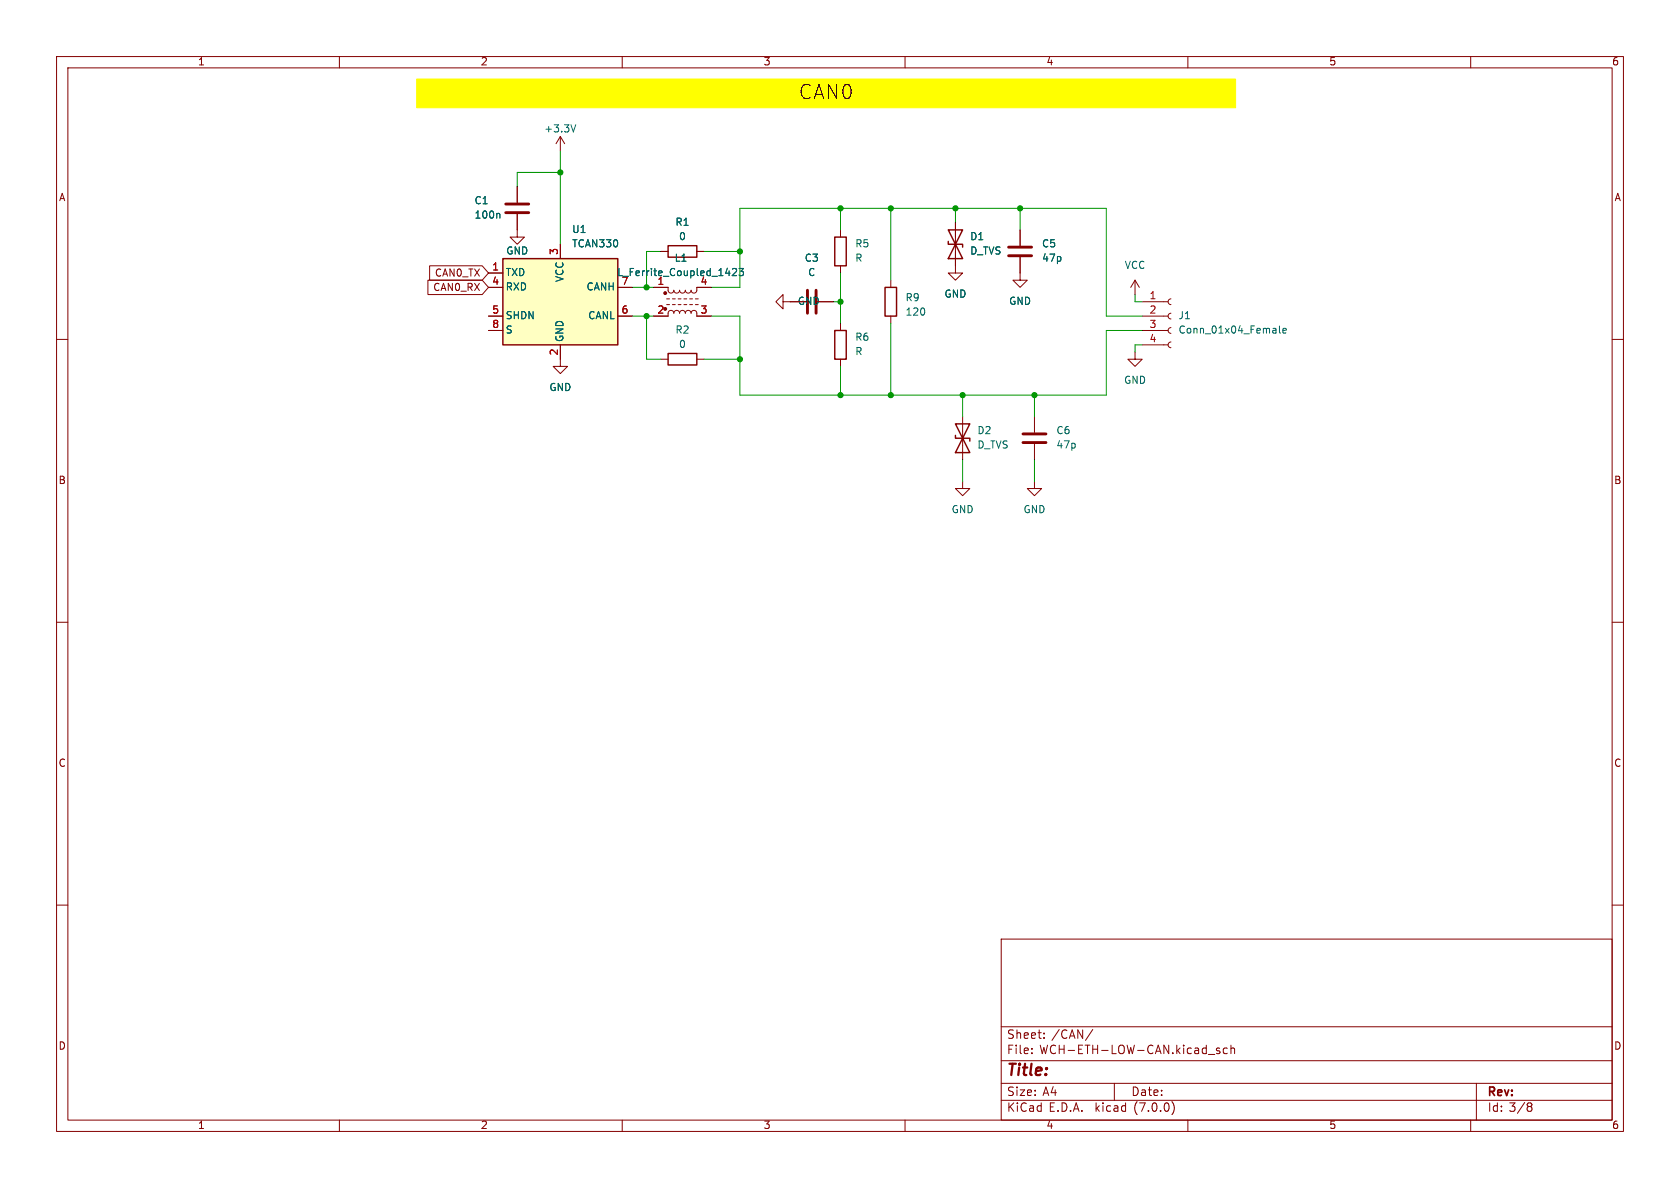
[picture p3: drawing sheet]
<svg xmlns="http://www.w3.org/2000/svg" width="297mm" height="210mm" viewBox="0 0 297 210" stroke-linecap="round" stroke-linejoin="round" font-family="sans-serif">
<g fill="none" stroke="#840000" stroke-width=".18">
<path d="M10 10h277v190h-277zM12 12h273v186h-273zM60 10v2M110 10v2M160 10v2M210 10v2M260 10v2M91.4 37.8v4.1h1.3l-1.3 1.3-1.2-1.3h1.2M91.4 33v2.8M99.1 24.1v2.6M99.1 24.1l-.8 1.3M99.1 24.1l.7 1.3"/>
<path d="M168.9 39.4v8.9h1.3l-1.3 1.2-1.3-1.2h1.3M10 60h2M75.6 49.5h9.6l1.2 1.3-1.2 1.3h-9.6zM76 47h9.2l1.2 1.3-1.2 1.2h-9.2zM86.4 48.3h2.5M86.4 50.8h2.5M86.4 55.9h2.5M86.4 58.4h2.5M99.1 43.2v2.5M109.2 50.8h2.6M109.2 55.9h2.6M115.6 50.8h2.5l.1 .7 .4 .3 .4-.1 .1-.4 .2 .4 .3 .1 .4-.1 .1-.4 .1 .3 .3 .2 .5-.1 .2-.4 .2 .4 .4 .1 .3-.2 .1-.3 .1 .4 .5 .1 .3-.3 .1-.7h2.5"/>
<path d="M115.6 55.9h2.5l.1-.7 .4-.3 .4 .1 .1 .4 .1-.4 .4-.1 .4 .1 .1 .4 .1-.3 .3-.2 .5 .1 .2 .4 .1-.4 .5-.1 .3 .2 .1 .3 .1-.4 .4-.1 .5 .3v.7h2.5M116.8 44.5h1.3M117.9 53.8h.5M117.9 52.8h.5M118.9 53.8h.5M118.9 52.8h.5M119.9 53.8h.5M119.9 52.8h.5M120.9 53.8h.5M120.9 52.8h.5M121.9 53.8h.5M121.9 52.8h.5"/>
<path d="M122.9 53.8h.5M122.9 52.8h.5M123.2 44.5h1.3M138.4 53.3v-1.2l-1.2 1.2 1.2 1.3v-1.3h4.1M144.5 53.3h2.8M148.6 40.6v1.3M148.6 47v1.3M148.6 57.2v1.2M157.5 49.5v1.3M157.5 55.9v1.3M180.3 45.5v4h1.3l-1.3 1.3-1.2-1.3h1.2M180.3 40.6v2.8"/>
<path d="M200.7 49.5l-.8 1.3M200.7 49.5v2.6M200.7 49.5l.7 1.3M201.9 55.9h4.6M201.9 58.4h4.6M201.9 53.3h4.6M207 57.9l-.3 .1-.2 .4 .1 .4 .4 .1M207 55.4l-.3 .1-.2 .4 .1 .3 .4 .2M207 52.8l-.3 .2-.2 .3 .1 .4 .4 .1M285 60h2M99.1 61v3.8h1.2l-1.2 1.2-1.3-1.2h1.3M116.8 63.5h1.3"/>
<path d="M123.2 63.5h1.3M148.6 63.5v1.3M170.2 73.7v7.6M182.9 73.7v2.8M182.9 78.5v2.8M200.7 62.2v1.3h1.2l-1.2 1.3-1.3-1.3h1.3M201.9 61h4.6M207 60.5l-.3 .1-.2 .3 .1 .4 .4 .2M170.2 85.1v1.3h1.2l-1.2 1.2-1.3-1.2h1.3M182.9 85.1v1.3h1.2l-1.2 1.2-1.3-1.2h1.3M10 110h2M285 110h2"/>
<path d="M10 160h2M285 160h2M177 166h108v32h-108zM60 198v2M110 198v2M160 198v2M177 194.5h108M177 191.5h108M177 187.5h108M177 181.5h108M182.4 186.1v.2M182.4 185.3v.2"/>
<path d="M184.6 183.4v.2M184.6 182.6v.2M193.2 182l-1.3 1.9M197 191.5v3M207.2 194.7a1.72 1.72 0 0 1 0 2.3M210 198v2M213.6 186.4h1.2M215.6 185.3h-.3l-.3 .2 .1 .2 .5 .1v.4h-.6M217 185.3h-.5l-.2 .2v.5l.1 .2h.6M217.6 185.4l.2-.1h.4l.1 1M217.6 184.8v1.5M260 198v2"/>
<path d="M261 191.5v6.5M270.3 195h.2l.3 .2-.3 .4M270.3 195.6h.2M270.5 195.6l.3 .1v.5l-.3 .3h-.2"/>
</g>
<path d="M73.7 14h144.7v5.1h-144.7z" fill="#ff0" stroke="#ff0" stroke-width=".18"/>
<path d="M88.9 45.7h20.3v15.3h-20.3z" fill="#ffffc2" stroke="#ffffc2" stroke-width=".18"/>
<path d="M88.9 45.7h20.3v15.3h-20.3zM118.1 43.4h5.1v2.1h-5.1zM147.6 41.9h2v5.1h-2zM147.6 58.4h2v5.1h-2zM156.5 50.8h2v5.1h-2zM167.6 42.7v.5h2.6v.5M167.6 40.6h2.6l-2.6 5.1h2.6zM118.1 62.5h5.1v2h-5.1zM168.9 77v.5h2.5v.5M168.9 74.9h2.5l-2.5 5.1h2.5z" fill="none" stroke="#840000" stroke-width=".25"/>
<path d="M88.2 37.7l.2 .2v.7M101.8 22.1l-.4 1.2M129.5 47.6l.5-.1 .2 .3-.8 .9h.8M130.6 47.5h.8l-.4 .4 .4 .2v.5l-.2 .1-.6-.1M226.2 57.6v1.1l.2 .2M226.8 58.5l.6-.2-.1-.2-.3-.1-.2 .2 .1 .6h.4" fill="none" stroke="#006464" stroke-width=".18"/>
<g fill="#840000" stroke="#840000" stroke-width=".18">
<circle cx="117.6" cy="54.6" r=".25"/>
<circle cx="117.6" cy="51.8" r=".25"/>
</g>
<path d="M89.4 37.6h4.1M89.4 36.1h4.1M142.7 51.3v4.1M144.3 51.3v4.1M178.3 45.2h4.1M178.3 43.7h4.1M180.8 78.2h4.1M180.8 76.7h4.1" fill="none" stroke="#840000" stroke-width=".51"/>
<g fill="none" stroke="#009600" stroke-width=".18">
<path d="M99.1 26.7v16.5M99.1 30.5h-7.7v2.5M148.6 36.8v3.8M157.5 36.8v12.7M168.9 36.8v2.6M180.3 36.8v3.8M111.8 50.8h3.8M111.8 55.9h3.8M114.3 55.9v7.6h2.5M116.8 44.5h-2.5v6.3M124.5 44.5h6.3M125.7 50.8h5.1v-14h64.8v19.1h6.3"/>
<path d="M125.7 55.9h5.1v14h64.8v-11.5h6.3M147.3 53.3h1.3M148.6 48.3v8.9M157.5 57.2v12.7M200.7 52.1v1.2h1.2M124.5 63.5h6.3M148.6 64.8v5.1M170.2 69.9v3.8M182.9 69.9v3.8M201.9 61h-1.2v1.2M170.2 81.3v3.8M182.9 81.3v3.8"/>
</g>
<g fill="#009600" stroke="#009600" stroke-width=".18">
<circle cx="148.6" cy="36.8" r=".46"/>
<circle cx="114.3" cy="55.9" r=".46"/>
<circle cx="130.8" cy="44.5" r=".46"/>
<circle cx="99.1" cy="30.5" r=".46"/>
<circle cx="114.3" cy="50.8" r=".46"/>
<circle cx="182.9" cy="69.9" r=".46"/>
<circle cx="157.5" cy="69.9" r=".46"/>
<circle cx="170.2" cy="69.9" r=".46"/>
<circle cx="148.6" cy="69.9" r=".46"/>
<circle cx="148.6" cy="53.3" r=".46"/>
<circle cx="130.8" cy="63.5" r=".46"/>
<circle cx="180.3" cy="36.8" r=".46"/>
<circle cx="168.9" cy="36.8" r=".46"/>
<circle cx="157.5" cy="36.8" r=".46"/>
</g>
<text font-size="3.5" x="141.2" y="18">CAN0</text>
<text font-size="2.8" fill="#840000" x="178" y="190.8">Title:</text>
<g font-size="2.1" fill="#840000">
<text x="178" y="183.9">Sheet:</text>
<text x="185.9" y="183.9">/CAN/</text>
<text x="178" y="186.6">File:</text>
<text x="183.8" y="186.6">WCH-ETH-LOW-CAN.kicad_sch</text>
<text x="178" y="196.8">KiCad</text>
<text x="178" y="194">Size:</text>
<text x="184.3" y="194">A4</text>
<text x="185.4" y="196.8">E.D.A.</text>
<text x="193.7" y="196.8">kicad</text>
<text x="200" y="194">Date:</text>
<text x="200.6" y="196.8">(7.0.0)</text>
<text x="263" y="194.2">Rev:</text>
<text x="263" y="196.8">Id: 3/8</text>
</g>
<g font-size="1.8" fill="#840000">
<text x="35" y="11.8">1</text>
<text x="85" y="11.8">2</text>
<text x="135" y="11.8">3</text>
<text x="185" y="11.8">4</text>
<text x="235" y="11.8">5</text>
<text x="285" y="11.8">6</text>
<text x="10.4" y="35.8">A</text>
<text x="285.4" y="35.8">A</text>
<text x="76.5" y="51.7">CAN0_RX</text>
<text x="76.8" y="49.2">CAN0_TX</text>
<text x="10.3" y="85.8">B</text>
<text x="285.3" y="85.8">B</text>
<text x="10.3" y="135.8">C</text>
<text x="285.3" y="135.8">C</text>
<text x="10.3" y="185.8">D</text>
<text x="285.3" y="185.8">D</text>
<text x="35" y="199.8">1</text>
<text x="85" y="199.8">2</text>
<text x="135" y="199.8">3</text>
<text x="185" y="199.8">4</text>
<text x="235" y="199.8">5</text>
<text x="285" y="199.8">6</text>
</g>
<g font-size="1.8" fill="#006464">
<text x="96.2" y="23.7">+3.3V</text>
<text x="83.8" y="36.4">C1</text>
<text x="83.8" y="38.9">100n</text>
<text x="101.1" y="41.5">U1</text>
<text x="119.3" y="40.2">R1</text>
<text x="89.4" y="45.3">GND</text>
<text x="101.1" y="44">TCAN330</text>
<text x="119.2" y="46.5">L1</text>
<text x="120" y="42.7">0</text>
<text x="142.2" y="46.5">C3</text>
<text x="151.1" y="44">R5</text>
<text x="151.1" y="46.5">R</text>
<text x="171.5" y="42.7">D1</text>
<text x="171.5" y="45.3">D_TVS</text>
<text x="184.2" y="44">C5</text>
<text x="184.2" y="46.5">47p</text>
<text x="198.8" y="47.8">VCC</text>
<text x="89.4" y="49.1">TXD</text>
<text x="89.4" y="51.6">RXD</text>
<text x="99.9" y="50" transform="rotate(-90 99.9 50)">VCC</text>
<text x="103.6" y="51.6">CANH</text>
<text x="109.1" y="49.1">L_Ferrite_Coupled_1423</text>
<text x="109.8" y="50.5">7</text>
<text x="142.8" y="49.1">C</text>
<text x="160" y="53.5">R9</text>
<text x="166.9" y="52.9">GND</text>
<text x="89.4" y="56.7">SHDN</text>
<text x="89.4" y="59.2">S</text>
<text x="103.9" y="56.7">CANL</text>
<text x="119.3" y="59.2">R2</text>
<text x="141" y="54.2">GND</text>
<text x="160" y="56.1">120</text>
<text x="178.3" y="54.2">GND</text>
<text x="208.3" y="56.7">J1</text>
<text x="208.3" y="59.2">Conn_01x04_Female</text>
<text x="99.9" y="60.5" transform="rotate(-90 99.9 60.5)">GND</text>
<text x="120" y="61.8">0</text>
<text x="151.1" y="60.5">R6</text>
<text x="151.1" y="63.1">R</text>
<text x="97.1" y="69.4">GND</text>
<text x="198.7" y="68.1">GND</text>
<text x="172.7" y="77">D2</text>
<text x="186.7" y="77">C6</text>
<text x="172.7" y="79.6">D_TVS</text>
<text x="186.7" y="79.6">47p</text>
<text x="168.2" y="91">GND</text>
<text x="180.9" y="91">GND</text>
</g>
<g font-size="1.8" fill="#a90000">
<text x="98.8" y="45.1" transform="rotate(-90 98.8 45.1)">3</text>
<text x="87" y="48">1</text>
<text x="87" y="50.5">4</text>
<text x="116.2" y="50.5">1</text>
<text x="123.8" y="50.5">4</text>
<text x="203.2" y="53.1">1</text>
<text x="87" y="55.6">5</text>
<text x="87" y="58.2">8</text>
<text x="109.8" y="55.6">6</text>
<text x="116.2" y="55.6">2</text>
<text x="123.8" y="55.6">3</text>
<text x="203.2" y="55.6">2</text>
<text x="203.2" y="58.2">3</text>
<text x="98.8" y="62.9" transform="rotate(-90 98.8 62.9)">2</text>
<text x="203.2" y="60.7">4</text>
</g>
</svg>
